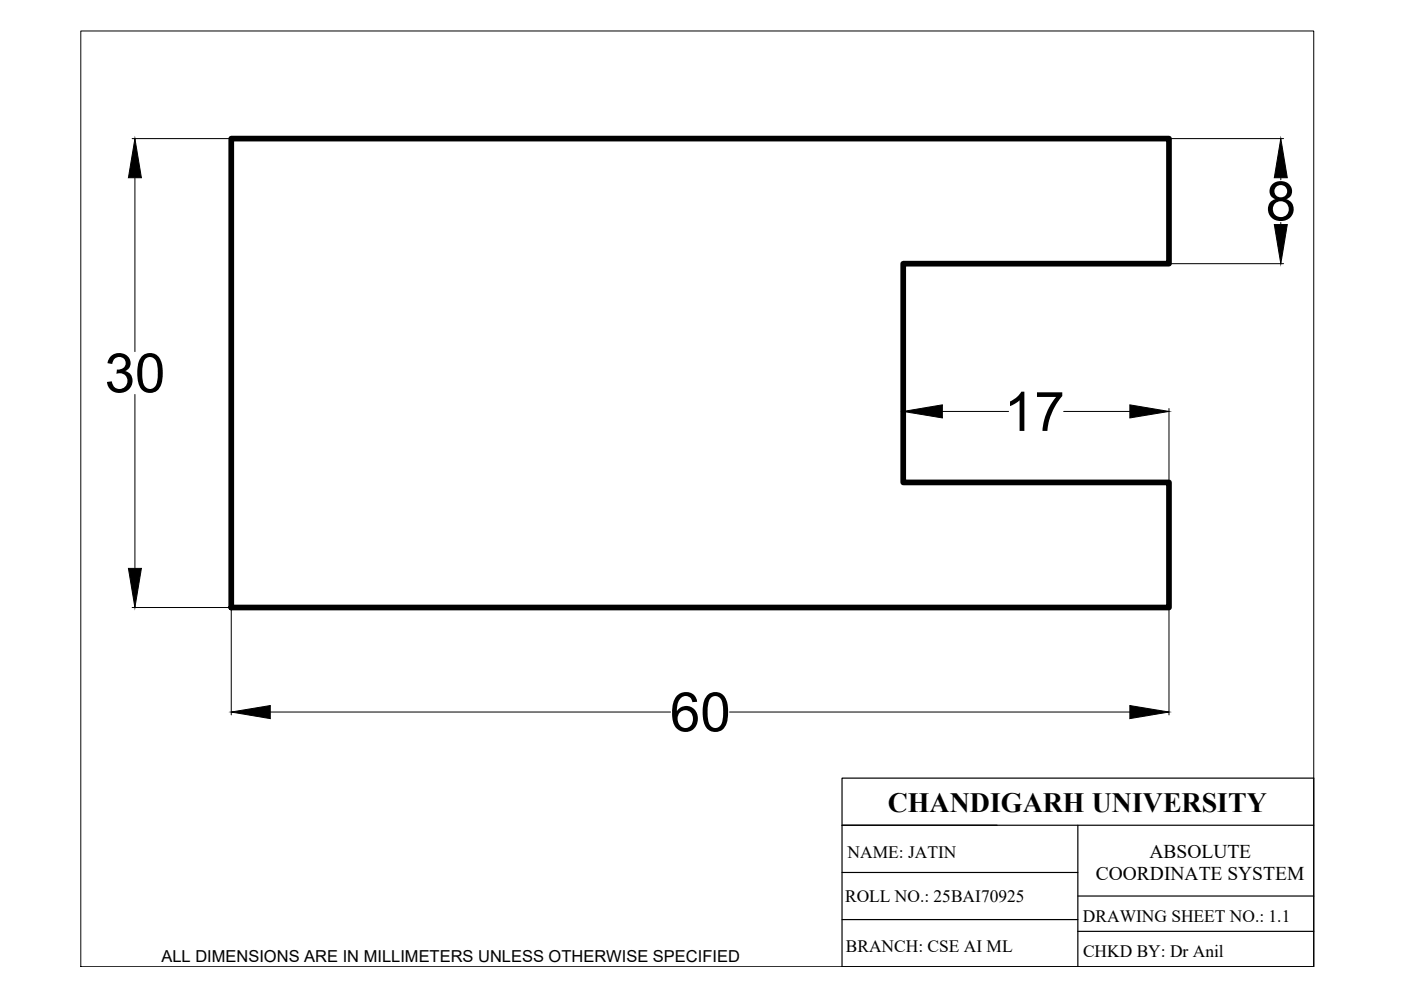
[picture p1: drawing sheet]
<svg xmlns="http://www.w3.org/2000/svg" width="297mm" height="210mm" viewBox="0 0 297 210" stroke-linecap="round" stroke-linejoin="round" font-family="sans-serif">
<!-- layer: thick continuous -->
<path d="M49 29.4h198.8v26.5h-56.3v46.4h56.3v26.5h-198.8z" fill="none" stroke="#000" stroke-width="1.2"/>
<g fill="none" stroke="#000" stroke-width=".21">
<path d="M17.1 6.6h261.4v198.4h-261.4zM28 29.4h20.8M28.6 37.7v36.9M248 29.4h24.1M271.6 37.7v.4M248 55.9h24.1M271.6 47.2v.4M28.6 83.6v36.9M191.5 86.6v15.5M199.8 87.2h14M225.5 87.2h14.1M247.8 86.6v15.5"/>
<path d="M28 128.8h20.8M49 129v22.6M247.8 129v22.6M57.3 151h84.9M154.7 151h84.9"/>
</g>
<path d="M28.6 29.4l1.4 8.3h-2.8zM271.6 29.4l1.3 8.3h-2.7zM270.2 47.6h2.7l-1.3 8.3zM191.5 87.2l8.3-1.4v2.8zM239.6 85.8l8.2 1.4-8.2 1.4zM27.2 120.5h2.8l-1.4 8.3zM49 151l8.3-1.4v2.8zM239.6 149.6l8.2 1.4-8.2 1.4z" fill="#000" stroke="#000" stroke-width=".21"/>
<!-- layer: 0 -->
<path d="M178.5 165h100v40h-100zM178.5 175h100M228.5 175v30M178.5 195h50M178.5 185h50M228.5 190h50M228.5 197.5h50" fill="none" stroke="#000" stroke-width=".25"/>
<g font-size="11.6">
<text x="268.4" y="46.7">8</text>
<text x="22.2" y="83.2">30</text>
<text x="212.9" y="91.4">17</text>
<text x="142.1" y="155.1">60</text>
</g>
<text font-size="5.9" x="188.2" y="172.2">CHANDIGARH UNIVERSITY</text>
<g font-size="4.1">
<text x="243.7" y="182">ABSOLUTE</text>
<text x="232.3" y="186.6">COORDINATE SYSTEM</text>
</g>
<g font-size="3.7">
<text x="179.7" y="182">NAME: JATIN</text>
<text x="179.2" y="191.2">ROLL NO.: 25BAI70925</text>
<text x="229.6" y="195.4">DRAWING SHEET NO.: 1.1</text>
<text x="179.3" y="201.8">BRANCH: CSE AI ML</text>
<text x="229.6" y="202.9">CHKD BY: Dr Anil</text>
</g>
<text font-size="3.5" x="34.2" y="203.9">ALL DIMENSIONS ARE IN MILLIMETERS UNLESS OTHERWISE SPECIFIED</text>
</svg>
